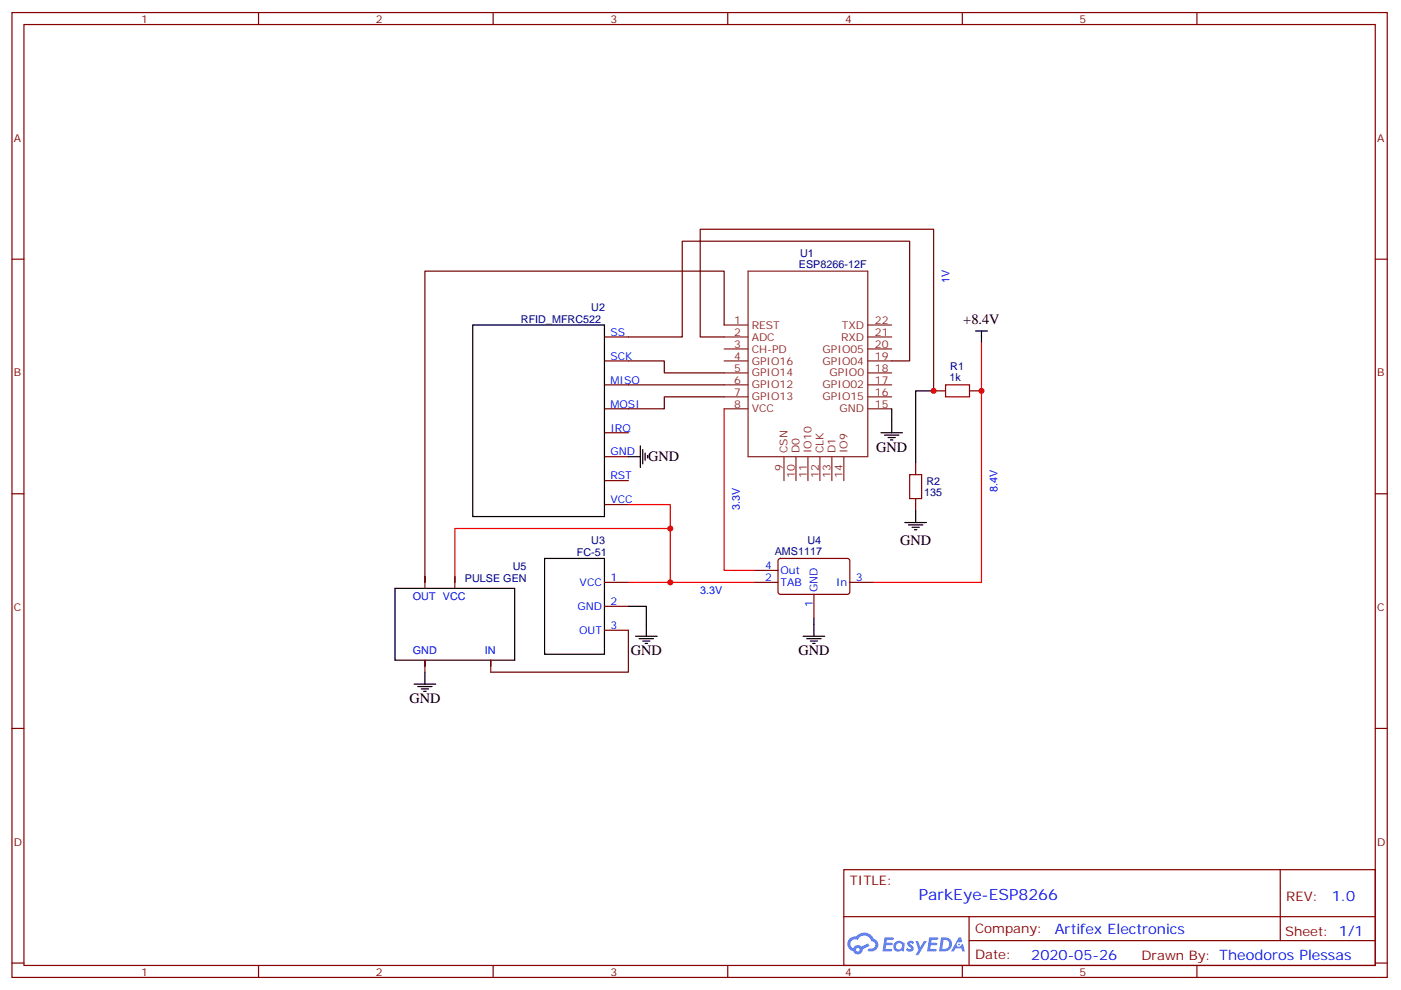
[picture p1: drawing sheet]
<svg xmlns="http://www.w3.org/2000/svg" width="413mm" height="292mm" viewBox="0 0 413 292" stroke-linecap="round" stroke-linejoin="round" font-family="sans-serif">
<g fill="none" stroke="#870000" stroke-width=".35">
<path d="M3.5 3.7h405.4v284.3h-405.4zM7.1 7.2h398.2v277.3h-398.2zM76.2 3.7v3.5M145.3 3.7v3.5M214.5 3.7v3.5M283.6 3.7v3.5M352.8 3.7v3.5M3.5 76.4h3.6M405.3 76.4h3.6M3.5 145.5h3.6M405.3 145.5h3.6M3.5 214.7h3.6"/>
<path d="M405.3 214.7h3.6M248.7 256.3h156.6v28.2h-156.6zM377.3 256.3v20.9M248.7 270.1h156.5M285.6 277.2h119.6M285.6 270.1v14.2M3.5 283.8h3.6M76.2 284.5v3.5M145.3 284.5v3.5M214.5 284.5v3.5M283.6 284.5v3.5M352.8 284.5v3.5"/>
<path d="M405.3 283.8h3.6"/>
</g>
<g fill="#5487ff">
<path d="M267.7 277.5a1.22 1.22 0 0 1 1.7 .2l-.4 .6a.47 .47 0 0 0-.3-.4 .47 .47 0 0 0-.5 .2l.1 .2a1.14 1.14 0 0 1 .8 1.8 1.14 1.14 0 0 1-1.9 0l-.2-.2 .5-.6 .7 .5a.29 .29 0 0 0 .3-.3 .29 .29 0 0 0-.2-.3 1.04 1.04 0 0 1-.6-1.7z"/>
<path d="M260.7 276.2h2.4l.3 .2-.2 .5-1.8 .1-.1 .8h1.5l.3 .4-.3 .4h-1.6l-.2 1.1h1.7l.2 .3-.2 .3-2.6 .1z"/>
<path d="M273.8 276.2h2.4l.3 .2-.1 .5-1.8 .1-.2 .8h1.6l.3 .4-.4 .4-1.6-.1-.1 1.1 1.7 .1 .2 .3-.2 .3-2.6 .1z"/>
<path d="M282.6 276.2h.7l.3 1.3-.6 .3a.69 .69 0 0 0-1 .3 .69 .69 0 0 0 .4 .9 .69 .69 0 0 0 .9-.6l.5-.2 .6 2.2h-.8l-.2-.9h-1.8l-.5 .9h-.8z"/>
<path d="M269.8 277.3h.8l.6 1.8 1.1-1.8h.9l-2.6 4.2h-.8l.9-1.5z"/>
<path d="M277.4 276.2l-.6 4.2h1.3a2.11 2.11 0 0 0 2.5-2.1 2.11 2.11 0 0 0-2.5-2.1zM278.1 277a1.39 1.39 0 0 1 1.7 1.4 1.39 1.39 0 0 1-1.8 1.2h-.3z"/>
<path d="M263.7 277.8a1.54 1.54 0 0 0-.1 2.2 1.54 1.54 0 0 0 2.2 .1l.6 .3 .3-2.3-.2-.3h-.4a1.49 1.49 0 0 0-2.4 0zM264 278.8a.94 .94 0 0 1 1.8 0 .94 .94 0 0 1-1.8 0z"/>
<path d="M250.4 276.6a2.18 2.18 0 0 0 1.1 3.7 1.44 1.44 0 0 0 1.6 .9 1.44 1.44 0 0 0 1.2-1.4l2-1.1-.5-.7-1.9 1a1.47 1.47 0 0 0-2.4 .4 1.39 1.39 0 0 1-.7-1.9 1.39 1.39 0 0 1 2-.5 2.12 2.12 0 0 1 2.2-1.3 2.12 2.12 0 0 1 1.9 1.7 1.14 1.14 0 0 1 1.1 1.4 1.14 1.14 0 0 1-1.7 .7 .43 .43 0 0 0-.5 .4 .43 .43 0 0 0 .4 .5 1.98 1.98 0 0 0 2.5-1.2 1.98 1.98 0 0 0-1.2-2.6 3.1 3.1 0 0 0-5.3-.6l-.9 .1zM252.3 279.9a.55 .55 0 0 1 1.1 0 .55 .55 0 0 1-1.1 0z"/>
<circle cx="282.6" cy="278.3" r=".26"/>
</g>
<g fill="none" stroke="#8c2424" stroke-width=".35">
<path d="M220.5 79.9h35.3v54.7h-35.3zM213.4 95.8h7.1M213.4 99.3h7.1M255.8 95.8h7M255.8 99.3h7M213.4 106.4h7.1M213.4 109.9h7.1M213.4 113.4h7.1M213.4 116.9h7.1M213.4 102.8h7.1M255.8 106.4h7M255.8 109.9h7"/>
<path d="M255.8 113.4h7M255.8 116.9h7M255.8 102.8h7M213.4 120.5h7.1M231.1 134.6v7M234.6 134.6v7M238.1 134.6v7M241.7 134.6v7M245.2 134.6v7M248.7 134.6v7M255.8 120.5h7"/>
</g>
<g fill="none" stroke="#870000" stroke-width=".35">
<path d="M178.2 99.3h7M178.2 106.4h7M178.2 113.4h7M275.2 115.2h3.5M285.8 115.2h3.5M178.2 120.5h7M178.2 127.5h7M178.2 134.6h7M269.9 136.3v3.6M178.2 141.6h7M178.2 148.7h7M269.9 146.9v3.6"/>
<path d="M178.2 171.6h7M178.2 178.7h7M222.2 171.6h7.1M222.2 168.1h7.1M229.5 164.8l.5-.2h20l.5 .7-.1 9.4-.6 .5-20.1-.1-.4-.7v-9.1zM239.9 175.2v7M250.5 171.6h7M178.2 185.7h7"/>
</g>
<g fill="none" stroke="#000" stroke-width=".35">
<path d="M139.3 95.8h38.9v56.4h-38.9zM287.5 97.5h3.5M289.3 97.5v3.6M275.2 115.2h-5.3v21.1M185.2 134.6h3.5M188.7 131.4v6.4M189.4 132.5v4.2M190.1 133.5v2.1M190.9 134.2v.7M259.6 127.5h6.4M260.7 128.2h4.2M261.8 128.9h2.1"/>
<path d="M262.5 129.6h.7M262.8 120.5v7M266.7 154h6.3M267.8 154.7h4.2M268.8 155.4h2.1M269.5 156.1h.7M269.9 150.5v3.5M116.4 173.4h35.3v21.2h-35.3zM160.5 164.6h17.7v28.2h-17.7zM185.2 178.7h5.3v8.8M125.2 198.1v3.5M187.3 187.5h6.4"/>
<path d="M188.4 188.2h4.2M189.4 188.9h2.2M190.1 189.6h.8M236.7 187.5h6.4M237.8 188.2h4.2M238.8 188.9h2.1M239.5 189.6h.7M239.9 182.2v5.3M122.1 201.6h6.3M123.1 202.3h4.3M124.2 203h2.1M124.9 203.7h.7"/>
</g>
<path d="M289.3 101.1v70.5h-31.8M213.4 120.5v47.6h8.8M185.2 148.7h12.4v22.9h-12.4M197.6 155.8h-63.5v14.1M197.6 171.6h24.6" fill="none" stroke="#f00" stroke-width=".35"/>
<path d="M185.2 99.3h15.9v-28.2h67v35.3h-5.3M213.4 95.8v-15.9h-88.2v90M213.4 99.3h-7v-31.7h68.8v47.6M185.2 106.4h10.6v3.5h17.6M185.2 113.4h28.2M213.4 116.9h-17.6v3.6h-10.6M185.2 185.7v12.4h-40.6" fill="none" stroke="#600" stroke-width=".35"/>
<path d="M125.2 171.6v-1.7v3.5M134.1 171.6v-1.7v3.5M125.2 196.3v-1.7v3.5M144.6 196.3v-1.7v3.5" fill="none" stroke="#630" stroke-width=".35"/>
<path d="M278.7 113.4h7.1v3.5h-7.1zM268.1 139.9h3.5v7h-3.5z" fill="none" stroke="#a10000" stroke-width=".35"/>
<g fill="#c00">
<circle cx="289.3" cy="115.2" r=".88"/>
<circle cx="275.2" cy="115.2" r=".88"/>
<circle cx="197.6" cy="155.8" r=".88"/>
<circle cx="197.6" cy="171.6" r=".88"/>
</g>
<text font-size="4.6" fill="#00f" x="270.8" y="265.3">ParkEye-ESP8266</text>
<g font-size="4.2">
<text x="283.9" y="95.4">+8.4V</text>
<text x="191" y="136">GND</text>
<text x="258.2" y="133.2">GND</text>
<text x="265.3" y="160.7">GND</text>
<text x="185.9" y="193.1">GND</text>
<text x="235.3" y="193.1">GND</text>
<text x="120.6" y="207.3">GND</text>
</g>
<g font-size="4.2" fill="#00f">
<text x="392.5" y="265.6">1.0</text>
<text x="310.9" y="275.1">Artifex Electronics</text>
<text x="304" y="282.9">2020-05-26</text>
</g>
<g font-size="3.9" fill="#800">
<text x="250.5" y="260.9">TITLE:</text>
<text x="379.1" y="265.6">REV:</text>
<text x="287.4" y="275.1">Company:</text>
<text x="378.7" y="275.7">Sheet: 1/1</text>
<text x="287.4" y="282.8">Date:</text>
<text x="336.4" y="282.8">Drawn By: Theodoros Plessas</text>
</g>
<g font-size="3.2" fill="#800">
<text x="41.6" y="6.7">1</text>
<text x="110.8" y="6.7">2</text>
<text x="179.9" y="6.7">3</text>
<text x="249.1" y="6.7">4</text>
<text x="318.2" y="6.7">5</text>
<text x="4.1" y="41.8">A</text>
<text x="405.9" y="41.8">A</text>
<text x="4.1" y="110.9">B</text>
<text x="405.9" y="110.9">B</text>
<text x="4.1" y="180.1">C</text>
<text x="405.9" y="180.1">C</text>
<text x="4.1" y="249.2">D</text>
<text x="405.9" y="249.2">D</text>
<text x="41.6" y="287.5">1</text>
<text x="110.8" y="287.5">2</text>
<text x="179.9" y="287.5">3</text>
<text x="249.1" y="287.5">4</text>
<text x="318.2" y="287.5">5</text>
</g>
<g font-size="3.2" fill="#000080">
<text x="235.8" y="75.7">U1</text>
<text x="235.5" y="78.8">ESP8266-12F</text>
<text x="153.5" y="95.2">RFID_MFRC522</text>
<text x="174.3" y="91.6">U2</text>
<text x="279.8" y="112.4">1k</text>
<text x="280.1" y="109.1">R1</text>
<text x="273.1" y="142.8">R2</text>
<text x="272.4" y="146.3">135</text>
<text x="174.3" y="160.4">U3</text>
<text x="238" y="160.2">U4</text>
<text x="170" y="164">FC-51</text>
<text x="228.3" y="163.4">AMS1117</text>
<text x="137" y="171.6">PULSE GEN</text>
<text x="151.2" y="168.1">U5</text>
</g>
<g font-size="3.2" fill="#00f">
<text x="279.8" y="83.3" transform="rotate(-90 279.8 83.3)">1V</text>
<text x="179.9" y="99">SS</text>
<text x="179.9" y="106">SCK</text>
<text x="179.9" y="113.1">MISO</text>
<text x="179.9" y="120.1">MOSI</text>
<text x="179.9" y="127.2">IRQ</text>
<text x="179.9" y="134.2">GND</text>
<text x="179.9" y="141.3">RST</text>
<text x="179.9" y="148.3">VCC</text>
<text x="294" y="145" transform="rotate(-90 294 145)">8.4V</text>
<text x="218.1" y="150.3" transform="rotate(-90 218.1 150.3)">3.3V</text>
<text x="225.5" y="167.7">4</text>
<text x="170.8" y="172.7">VCC</text>
<text x="179.9" y="171.3">1</text>
<text x="225.5" y="171.3">2</text>
<text x="230" y="172.7">TAB</text>
<text x="230" y="169.2">Out</text>
<text x="246.4" y="172.7">In</text>
<text x="252.2" y="171.3">3</text>
<text x="121.7" y="176.9">OUT VCC</text>
<text x="170.2" y="179.7">GND</text>
<text x="179.9" y="178.3">2</text>
<text x="206.4" y="175.2">3.3V</text>
<text x="239.5" y="178.9" transform="rotate(-90 239.5 178.9)">1</text>
<text x="240.9" y="174.4" transform="rotate(-90 240.9 174.4)">GND</text>
<text x="179.9" y="185.4">3</text>
<text x="170.7" y="186.8">OUT</text>
<text x="121.7" y="192.8">GND</text>
<text x="142.9" y="192.8">IN</text>
</g>
<g font-size="3.2" fill="#8d2323">
<text x="216.4" y="95.4">1</text>
<text x="257.9" y="95.4">22</text>
<text x="216.4" y="99">2</text>
<text x="221.5" y="96.8">REST</text>
<text x="221.5" y="100.4">ADC</text>
<text x="247.9" y="100.4">RXD</text>
<text x="248.1" y="96.8">TXD</text>
<text x="257.9" y="99">21</text>
<text x="216.4" y="106">4</text>
<text x="216.4" y="102.5">3</text>
<text x="221.5" y="107.4">GPIO16</text>
<text x="221.5" y="103.9">CH-PD</text>
<text x="242.5" y="107.4">GPIO04</text>
<text x="242.5" y="103.9">GPIO05</text>
<text x="257.9" y="106">19</text>
<text x="257.9" y="102.5">20</text>
<text x="216.4" y="109.5">5</text>
<text x="216.4" y="113.1">6</text>
<text x="221.5" y="110.9">GPIO14</text>
<text x="244.5" y="110.9">GPIO0</text>
<text x="257.9" y="113.1">17</text>
<text x="257.9" y="109.5">18</text>
<text x="216.4" y="116.6">7</text>
<text x="221.5" y="114.5">GPIO12</text>
<text x="221.5" y="118">GPIO13</text>
<text x="242.5" y="114.5">GPIO02</text>
<text x="242.5" y="118">GPIO15</text>
<text x="257.9" y="116.6">16</text>
<text x="216.4" y="120.1">8</text>
<text x="221.5" y="121.5">VCC</text>
<text x="247.4" y="121.5">GND</text>
<text x="257.9" y="120.1">15</text>
<text x="232.1" y="133.5" transform="rotate(-90 232.1 133.5)">CSN</text>
<text x="235.7" y="133.5" transform="rotate(-90 235.7 133.5)">D0</text>
<text x="239.2" y="133.5" transform="rotate(-90 239.2 133.5)">IO10</text>
<text x="242.7" y="133.5" transform="rotate(-90 242.7 133.5)">CLK</text>
<text x="246.2" y="133.5" transform="rotate(-90 246.2 133.5)">D1</text>
<text x="249.8" y="133.5" transform="rotate(-90 249.8 133.5)">IO9</text>
<text x="230.7" y="138.7" transform="rotate(-90 230.7 138.7)">9</text>
<text x="234.2" y="140.7" transform="rotate(-90 234.2 140.7)">10</text>
<text x="237.8" y="140.7" transform="rotate(-90 237.8 140.7)">11</text>
<text x="241.3" y="140.7" transform="rotate(-90 241.3 140.7)">12</text>
<text x="244.8" y="140.7" transform="rotate(-90 244.8 140.7)">13</text>
<text x="248.4" y="140.7" transform="rotate(-90 248.4 140.7)">14</text>
</g>
</svg>
